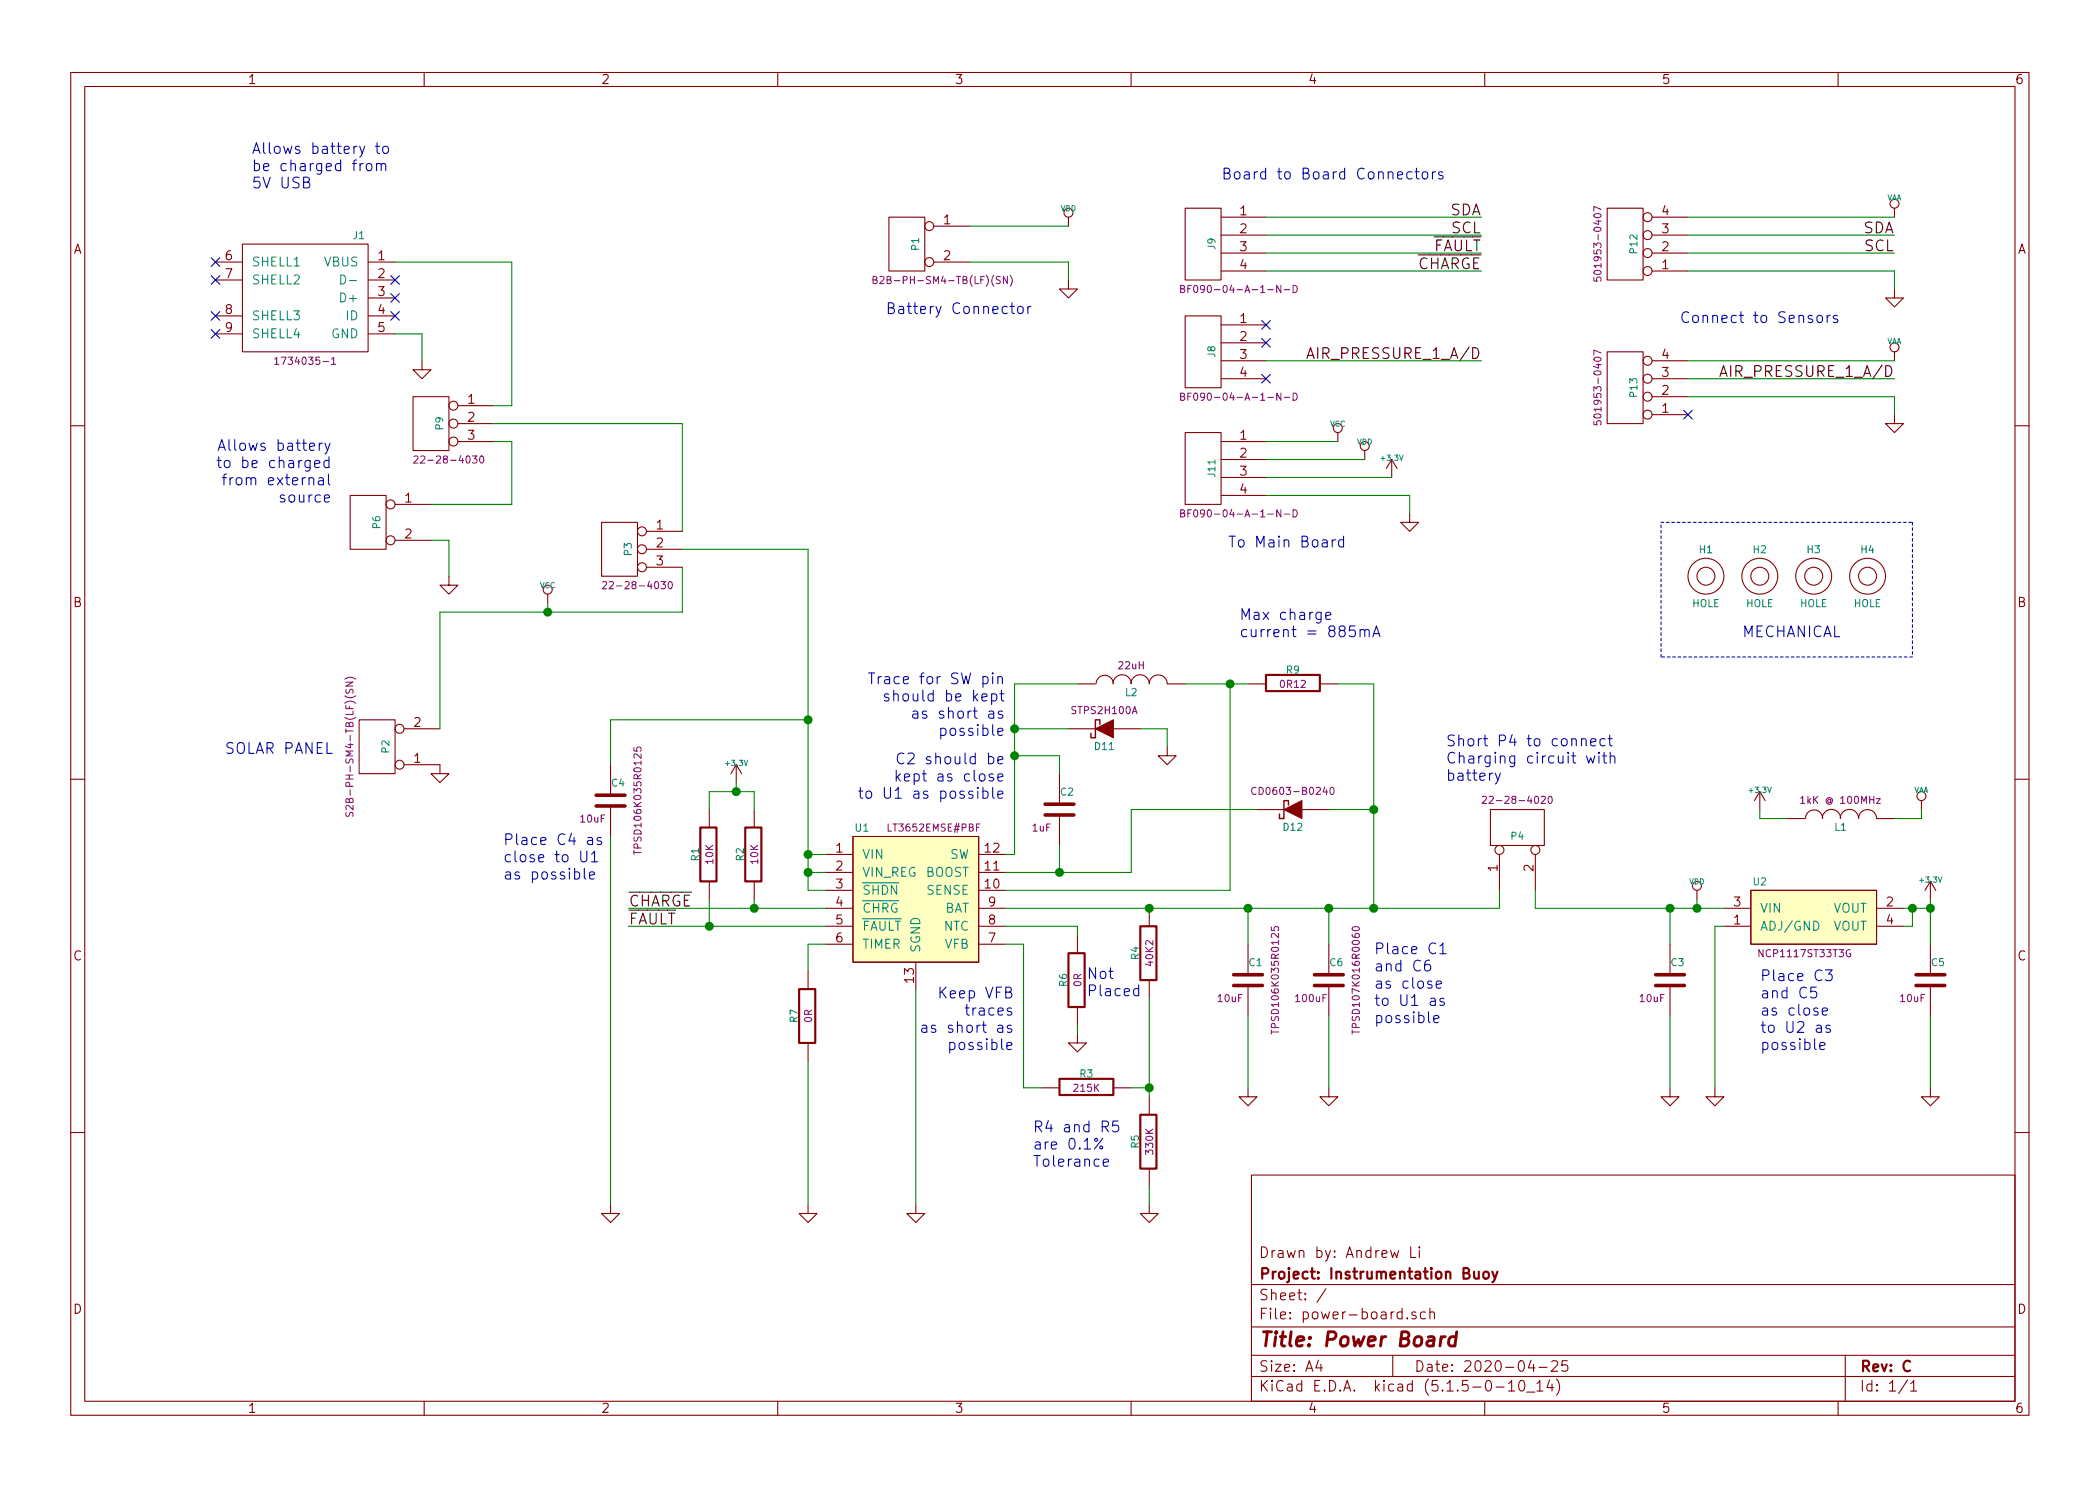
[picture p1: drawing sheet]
EESchema Schematic File Version 4
EELAYER 30 0
EELAYER END
$Descr A4 11693 8268
encoding utf-8
Sheet 1 1
Title "Power Board"
Date "2020-04-25"
Rev "C"
Comp "Project: Instrumentation Buoy"
Comment1 "Drawn by: Andrew Li"
Comment2 ""
Comment3 ""
Comment4 ""
$EndDescr
$Comp
L Charge_Controllers:ECS00043 U1
U 1 1
P 5100 5000
F 0 "U1" H 4800 5400 42  0000 C CNN
F 1 "ECS00043" H 5100 5550 40  0001 C CNN
F 2 "ECFootprints:ECMSOP-12D" H 5000 5150 40  0001 C CNN
F 3 "${INTERNAL_PARTS_LIB}/Datasheets/Charge Controllers/Linear Technology - LT3652 - MPPT Charge Controller Li-Ion.pdf" H 5000 5150 40  0001 C CNN
F 4 "~" H 4900 5500 40  0001 C CNN "Component Value"
F 5 "LT3652EMSE#PBF" H 5200 5400 40  0000 C CNN "Manufacturer Part Number"
F 6 "Linear Technology" H 5100 5650 40  0001 C CNN "Manufacturer"
F 7 "~" H 5200 5800 40  0001 C CNN "Series"
F 8 "Switch Mode Charge Controller with MPPT" H 5050 5750 40  0001 C CNN "Part Description"
	1    5100 5000
	1    0    0    -1  
$EndComp
$Comp
L Resistors:ECS00045 R2
U 1 1
P 4200 4750
F 0 "R2" H 4200 4830 40  0000 C CNN
F 1 "ECS00045" H 4200 5000 40  0001 C CNN
F 2 "ECFootprints:EC0603" H 4200 4680 30  0001 C CNN
F 3 "~" H 4200 4750 30  0001 C CNN
F 4 "10K" H 4200 4750 40  0000 C CNN "Component Value"
F 5 "ERJ3GEYJ103V" H 4200 4650 40  0001 C CNN "Manufacturer Part Number"
F 6 "Panasonic" H 4200 4900 40  0001 C CNN "Manufacturer"
F 7 "ERJ Series" H 4200 4550 40  0001 C CNN "Series"
F 8 "10K, 0603, 5%, 0.1W, Thick Film" H 4200 4450 40  0001 C CNN "Part Description"
	1    4200 4750
	0    -1   -1   0   
$EndComp
$Comp
L Resistors:ECS00045 R1
U 1 1
P 3950 4750
F 0 "R1" H 3950 4830 40  0000 C CNN
F 1 "ECS00045" H 3950 5000 40  0001 C CNN
F 2 "ECFootprints:EC0603" H 3950 4680 30  0001 C CNN
F 3 "~" H 3950 4750 30  0001 C CNN
F 4 "10K" H 3950 4750 40  0000 C CNN "Component Value"
F 5 "ERJ3GEYJ103V" H 3950 4650 40  0001 C CNN "Manufacturer Part Number"
F 6 "Panasonic" H 3950 4900 40  0001 C CNN "Manufacturer"
F 7 "ERJ Series" H 3950 4550 40  0001 C CNN "Series"
F 8 "10K, 0603, 5%, 0.1W, Thick Film" H 3950 4450 40  0001 C CNN "Part Description"
	1    3950 4750
	0    -1   -1   0   
$EndComp
$Comp
L Capacitors:ECS00052 C2
U 1 1
P 5900 4500
F 0 "C2" H 5900 4600 40  0000 L CNN
F 1 "ECS00052" V 5650 4350 40  0001 L CNN
F 2 "ECFootprints:EC0603_C" H 5938 4350 30  0001 C CNN
F 3 "${INTERNAL_PARTS_LIB}/Datasheets/Capacitors/Murata GRM Capacitors/GRM188R61H105KAAL#.pdf" H 5900 4500 60  0001 C CNN
F 4 "1uF" H 5800 4400 40  0000 C CNN "Component Value"
F 5 "GRM188R61H105KAALD" V 6050 4500 40  0001 C CNN "Manfacturer Part Number"
F 6 "Murata" V 5750 4500 40  0001 C CNN "Manufacturer"
F 7 "GRM Series" V 6150 4500 40  0001 C CNN "Series"
F 8 "1uF, 0603, 10%, 50V, X5R, Ceramic" V 6250 4450 40  0001 C CNN "Part Description"
	1    5900 4500
	1    0    0    -1  
$EndComp
$Comp
L Capacitors:ECS00053 C1
U 1 1
P 6950 5450
F 0 "C1" H 6950 5550 40  0000 L CNN
F 1 "ECS00053" V 6700 5300 40  0001 L CNN
F 2 "ECFootprints:EC2917" H 6988 5300 30  0001 C CNN
F 3 "${INTERNAL_PARTS_LIB}/Datasheets/Capacitors/AVX - TPS Series - Tantalum Capacitors.pdf" H 6950 5450 60  0001 C CNN
F 4 "10uF" H 6850 5350 40  0000 C CNN "Component Value"
F 5 "TPSD106K035R0125" V 7100 5450 40  0000 C CNN "Manfacturer Part Number"
F 6 "AVX" V 6800 5450 40  0001 C CNN "Manufacturer"
F 7 "TPS Series" V 7200 5450 40  0001 C CNN "Series"
F 8 "10uF, 2917, 10%, 35V, Tantalum" V 7300 5400 40  0001 C CNN "Part Description"
	1    6950 5450
	1    0    0    -1  
$EndComp
$Comp
L Capacitors:ECS00054 C6
U 1 1
P 7400 5450
F 0 "C6" H 7400 5550 40  0000 L CNN
F 1 "ECS00054" V 7150 5300 40  0001 L CNN
F 2 "ECFootprints:EC2917" H 7438 5300 30  0001 C CNN
F 3 "~" H 7400 5450 60  0001 C CNN
F 4 "100uF" H 7300 5350 40  0000 C CNN "Component Value"
F 5 "TPSD107K016R0060" V 7550 5450 40  0000 C CNN "Manfacturer Part Number"
F 6 "AVX" V 7250 5450 40  0001 C CNN "Manufacturer"
F 7 "TPS Series" V 7650 5450 40  0001 C CNN "Series"
F 8 "100uF, 2917, 10%, 16V, Tantalum" V 7750 5400 40  0001 C CNN "Part Description"
	1    7400 5450
	1    0    0    -1  
$EndComp
$Comp
L Connectors:ECS00066 J1
U 1 1
P 1700 1650
F 0 "J1" H 1400 2000 40  0000 C CNN
F 1 "ECS00066" H 1700 2050 40  0001 C CNN
F 2 "ECFootprints:ECUSBMINIB" H 1350 1950 40  0001 C CNN
F 3 "~" H 1450 2050 40  0001 C CNN
F 4 "~" H 1550 2150 40  0001 C CNN "Component Value"
F 5 "1734035-1" H 1700 1300 40  0000 C CNN "Manufacturer Part Number"
F 6 "TE Connectivity" H 1700 1200 40  0001 C CNN "Manufacturer"
F 7 "~" H 1850 2450 40  0001 C CNN "Series"
F 8 "Mini USB Type B, receptacle" H 1700 1100 40  0001 C CNN "Part Description"
	1    1700 1650
	-1   0    0    -1  
$EndComp
$Comp
L Connectors:ECS00059 J8
U 1 1
P 6700 1950
F 0 "J8" V 6650 1950 40  0000 C CNN
F 1 "ECS00059" V 6750 1950 40  0001 C CNN
F 2 "ECFootprints:ECS00059F" H 6550 1850 60  0001 C CNN
F 3 "~" V 6650 1950 60  0000 C CNN
F 4 "4x1" H 6700 1600 40  0001 C CNN "Component Value"
F 5 "BF090-04-A-1-N-D" H 6500 1700 40  0000 C CNN "Manufacturer Part Number"
F 6 "Global Connector Technology" H 6700 1700 40  0001 C CNN "Manufacturer"
F 7 "~" V 7050 2350 40  0001 C CNN "Series"
F 8 "4-way, receptacle b-b, 2mm pitch, vertical, SMD, BF040 Series" H 6750 1500 40  0001 C CNN "Part Description"
	1    6700 1950
	-1   0    0    -1  
$EndComp
$Comp
L Connectors:ECS00059 J9
U 1 1
P 6700 1350
F 0 "J9" V 6650 1350 40  0000 C CNN
F 1 "ECS00059" V 6750 1350 40  0001 C CNN
F 2 "ECFootprints:ECS00059F" H 6550 1250 60  0001 C CNN
F 3 "~" V 6650 1350 60  0000 C CNN
F 4 "4x1" H 6700 1000 40  0001 C CNN "Component Value"
F 5 "BF090-04-A-1-N-D" H 6500 1100 40  0000 C CNN "Manufacturer Part Number"
F 6 "Global Connector Technology" H 6700 1100 40  0001 C CNN "Manufacturer"
F 7 "~" V 7050 1750 40  0001 C CNN "Series"
F 8 "4-way, receptacle b-b, 2mm pitch, vertical, SMD, BF040 Series" H 6750 900 40  0001 C CNN "Part Description"
	1    6700 1350
	-1   0    0    -1  
$EndComp
$Comp
L Connectors:ECS00059 J11
U 1 1
P 6700 2600
F 0 "J11" V 6650 2600 40  0000 C CNN
F 1 "ECS00059" V 6750 2600 40  0001 C CNN
F 2 "ECFootprints:ECS00059F" H 6550 2500 60  0001 C CNN
F 3 "~" V 6650 2600 60  0000 C CNN
F 4 "4x1" H 6700 2250 40  0001 C CNN "Component Value"
F 5 "BF090-04-A-1-N-D" H 6500 2350 40  0000 C CNN "Manufacturer Part Number"
F 6 "Global Connector Technology" H 6700 2350 40  0001 C CNN "Manufacturer"
F 7 "~" V 7050 3000 40  0001 C CNN "Series"
F 8 "4-way, receptacle b-b, 2mm pitch, vertical, SMD, BF040 Series" H 6750 2150 40  0001 C CNN "Part Description"
	1    6700 2600
	-1   0    0    -1  
$EndComp
$Comp
L Connectors:ECS00067 P1
U 1 1
P 5050 1350
F 0 "P1" V 5000 1350 40  0000 C CNN
F 1 "ECS00067" H 5050 1100 40  0001 C CNN
F 2 "ECFootprints:ECS00067F" H 4900 1250 40  0001 C CNN
F 3 "${INTERNAL_PARTS_LIB}/Datasheets/Connectors/JST - PH Series.pdf" V 5000 1350 40  0001 C CNN
F 4 "2x1" H 5050 1000 40  0001 C CNN "Component Value"
F 5 "B2B-PH-SM4-TB(LF)(SN)" H 4850 1150 40  0000 C CNN "Manufacturer Part Number"
F 6 "JST" H 5050 1550 40  0001 C CNN "Manufacturer"
F 7 "PH Series" H 5050 900 40  0001 C CNN "Series"
F 8 "2-way, header, 2mm pitch, vertical, SMD, PH Series" H 5050 800 40  0001 C CNN "Part Description"
	1    5050 1350
	-1   0    0    -1  
$EndComp
$Comp
L Inductors:ECS00074 L1
U 1 1
P 10250 4550
F 0 "L1" V 10200 4550 40  0000 C CNN
F 1 "ECS00074" V 10100 4550 40  0001 C CNN
F 2 "ECFootprints:EC0603_L" H 10250 4550 40  0001 C CNN
F 3 "${INTERNAL_PARTS_LIB}/Datasheets/Inductors/Murata - BLM18T Series - Ferrite Bead.pdf" H 10250 4550 40  0001 C CNN
F 4 "1kK @ 100MHz" V 10350 4550 40  0000 C CNN "Component Value"
F 5 "BLM18TG102TN1D" V 10450 4550 40  0001 C CNN "Manufacturer Part Number"
F 6 "Murata" V 10550 4550 40  0001 C CNN "Manufacturer"
F 7 "BLM18T Series" V 10650 4550 40  0001 C CNN "Series"
F 8 "1K @ 100MHz, 0603, 0.1A, 0R6" V 10750 4550 40  0001 C CNN "Part Description"
	1    10250 4550
	0    -1   -1   0   
$EndComp
$Comp
L Connectors:ECS00004 P4
U 1 1
P 8450 4600
F 0 "P4" V 8400 4600 40  0000 C CNN
F 1 "ECS00004" H 8450 4350 40  0001 C CNN
F 2 "ECFootprints:ECS00004F" H 8300 4500 40  0001 C CNN
F 3 "~" V 8400 4600 40  0000 C CNN
F 4 "2x1" H 8450 4250 40  0001 C CNN "Component Value"
F 5 "22-28-4020" V 8600 4600 40  0000 C CNN "Manufacturer Part Number"
F 6 "Molex" H 8450 4850 40  0001 C CNN "Manufacturer"
F 7 "KK Series" H 8450 4150 40  0001 C CNN "Series"
F 8 "2-way, header, 2.54mm pitch, vertical, through hole, KK Series" H 8450 4050 40  0001 C CNN "Part Description"
	1    8450 4600
	0    -1   -1   0   
$EndComp
$Comp
L Resistors:ECS00058 R7
U 1 1
P 4500 5650
F 0 "R7" H 4500 5730 40  0000 C CNN
F 1 "ECS00058" H 4500 5900 40  0001 C CNN
F 2 "ECFootprints:EC0603" H 4500 5580 30  0001 C CNN
F 3 "${INTERNAL_PARTS_LIB}/Datasheets/Resistors/Panasonic - ERJ Series - Thick Film.pdf" H 4500 5650 30  0001 C CNN
F 4 "0R" H 4500 5650 40  0000 C CNN "Component Value"
F 5 "ERJ3GEY0R00V" H 4500 5550 40  0001 C CNN "Manufacturer Part Number"
F 6 "Panasonic" H 4500 5800 40  0001 C CNN "Manufacturer"
F 7 "ERJ Series" H 4500 5450 40  0001 C CNN "Series"
F 8 "0R, 0603, 0.1W, Jumper" H 4500 5350 40  0001 C CNN "Part Description"
	1    4500 5650
	0    -1   -1   0   
$EndComp
$Comp
L Resistors:ECS00055 R9
U 1 1
P 7200 3800
F 0 "R9" H 7200 3880 40  0000 C CNN
F 1 "ECS00055" H 7200 4050 40  0001 C CNN
F 2 "ECFootprints:EC1206" H 7200 3730 30  0001 C CNN
F 3 "~" H 7200 3800 30  0001 C CNN
F 4 "0R12" H 7200 3800 40  0000 C CNN "Component Value"
F 5 "CRL1206-FW-R120ELF" H 7200 3700 40  0001 C CNN "Manufacturer Part Number"
F 6 "Bourns" H 7200 3950 40  0001 C CNN "Manufacturer"
F 7 "CRL Series" H 7200 3600 40  0001 C CNN "Series"
F 8 "0R12, 1206, 1%, 0.25W, Thick Film" H 7200 3500 40  0001 C CNN "Part Description"
	1    7200 3800
	1    0    0    -1  
$EndComp
$Comp
L Resistors:ECS00048 R4
U 1 1
P 6400 5300
F 0 "R4" H 6400 5380 40  0000 C CNN
F 1 "ECS00048" H 6400 5550 40  0001 C CNN
F 2 "ECFootprints:EC0603" H 6400 5230 30  0001 C CNN
F 3 "~" H 6400 5300 30  0001 C CNN
F 4 "40K2" H 6400 5300 40  0000 C CNN "Component Value"
F 5 "ERA3ARB4022V" H 6400 5200 40  0001 C CNN "Manufacturer Part Number"
F 6 "Panasonic" H 6400 5450 40  0001 C CNN "Manufacturer"
F 7 "ERA Series" H 6400 5100 40  0001 C CNN "Series"
F 8 "40K2, 0603, 0.1%, 0.1W, Thin Film" H 6400 5000 40  0001 C CNN "Part Description"
	1    6400 5300
	0    -1   -1   0   
$EndComp
$Comp
L Resistors:ECS00046 R3
U 1 1
P 6050 6050
F 0 "R3" H 6050 6130 40  0000 C CNN
F 1 "ECS00046" H 6050 6300 40  0001 C CNN
F 2 "ECFootprints:EC0603" H 6050 5980 30  0001 C CNN
F 3 "~" H 6050 6050 30  0001 C CNN
F 4 "215K" H 6050 6050 40  0000 C CNN "Component Value"
F 5 "ERJ3EKF2153V" H 6050 5950 40  0001 C CNN "Manufacturer Part Number"
F 6 "Panasonic" H 6050 6200 40  0001 C CNN "Manufacturer"
F 7 "ERJ Series" H 6050 5850 40  0001 C CNN "Series"
F 8 "215K, 0603, 1%, 0.1W, Thick Film" H 6050 5750 40  0001 C CNN "Part Description"
	1    6050 6050
	1    0    0    -1  
$EndComp
$Comp
L Resistors:ECS00047 R5
U 1 1
P 6400 6350
F 0 "R5" H 6400 6430 40  0000 C CNN
F 1 "ECS00047" H 6400 6600 40  0001 C CNN
F 2 "ECFootprints:EC0603" H 6400 6280 30  0001 C CNN
F 3 "~" H 6400 6350 30  0001 C CNN
F 4 "330K" H 6400 6350 40  0000 C CNN "Component Value"
F 5 "ERJ3EKF3303V" H 6400 6250 40  0001 C CNN "Manufacturer Part Number"
F 6 "Panasonic" H 6400 6500 40  0001 C CNN "Manufacturer"
F 7 "ERJ Series" H 6400 6150 40  0001 C CNN "Series"
F 8 "330K,  0603, 1%, 0.1W, Thick Film" H 6400 6050 40  0001 C CNN "Part Description"
	1    6400 6350
	0    -1   -1   0   
$EndComp
$Comp
L Voltage_Regulators:ECS00036 U2
U 1 1
P 10150 5200
F 0 "U2" H 9800 5500 40  0000 C CNN
F 1 "ECS00036" H 10200 5500 40  0001 C CNN
F 2 "ECFootprints:ECSOT223" H 10150 5100 40  0001 C CNN
F 3 "~" H 10150 5100 40  0001 C CNN
F 4 "~" H 9900 5650 40  0001 C CNN "Component Value"
F 5 "NCP1117ST33T3G" H 10050 5100 40  0000 C CNN "Manufacturer Part Number"
F 6 "On Semiconductor" H 10050 5000 40  0001 C CNN "Manufacturer"
F 7 "~" H 10200 5950 40  0001 C CNN "Series"
F 8 "3.3V Linear Regulator" H 10050 4900 40  0001 C CNN "Part Description"
	1    10150 5200
	1    0    0    -1  
$EndComp
$Comp
L Inductors:ECS00071 L2
U 1 1
P 6300 3800
F 0 "L2" V 6250 3800 40  0000 C CNN
F 1 "ECS00071" V 6150 3800 40  0001 C CNN
F 2 "ECFootprints:ECS00071F" H 6300 3800 40  0001 C CNN
F 3 "~" H 6300 3800 40  0001 C CNN
F 4 "22uH" V 6400 3800 40  0000 C CNN "Component Value"
F 5 "46223C" V 6500 3800 40  0001 C CNN "Manufacturer Part Number"
F 6 "Murata" V 6600 3800 40  0001 C CNN "Manufacturer"
F 7 "4600 Series" V 6700 3800 40  0001 C CNN "Series"
F 8 "22uH, 1.8A, 0R12" V 6800 3800 40  0001 C CNN "Part Description"
	1    6300 3800
	0    -1   -1   0   
$EndComp
$Comp
L Connectors:ECS00007 P2
U 1 1
P 2100 4150
F 0 "P2" V 2050 4150 40  0000 C CNN
F 1 "ECS00007" H 2100 3900 40  0001 C CNN
F 2 "ECFootprints:ECS00007F" H 1950 4050 40  0001 C CNN
F 3 "${INTERNAL_PARTS_LIB}/Datasheets/Connectors/JST - PH Series.pdf" V 2050 4150 40  0001 C CNN
F 4 "2x1" H 2100 3800 40  0001 C CNN "Component Value"
F 5 "S2B-PH-SM4-TB(LF)(SN)" V 2250 4150 40  0000 C CNN "Manufacturer Part Number"
F 6 "JST" H 2100 4350 40  0001 C CNN "Manufacturer"
F 7 "PH Series" H 2100 3700 40  0001 C CNN "Series"
F 8 "2-way, header, 2mm pitch, right angle, SMD, PH Series" H 2100 3600 40  0001 C CNN "Part Description"
	1    2100 4150
	-1   0    0    1   
$EndComp
$Comp
L Diodes:ECS00037 D12
U 1 1
P 7200 4500
F 0 "D12" H 7200 4600 40  0000 C CNN
F 1 "ECS00037" H 7200 4700 40  0001 C CNN
F 2 "ECFootprints:EC0603_DIODE" H 7200 4500 40  0001 C CNN
F 3 "~" H 7200 4500 40  0001 C CNN
F 4 "~" H 7300 4700 40  0001 C CNN "Component Value"
F 5 "CD0603-B0240" H 7200 4400 40  0000 C CNN "Manufacturer Part Number"
F 6 "Bourns" H 7200 4300 40  0001 C CNN "Manufacturer"
F 7 "~" H 7600 5000 40  0001 C CNN "Series"
F 8 "Schottky, Single, 0.1A, SMD" H 7200 4200 40  0001 C CNN "Part Description"
	1    7200 4500
	-1   0    0    1   
$EndComp
$Comp
L power:GND #PWR04
U 1 1
P 6500 4150
F 0 "#PWR04" H 6500 4150 30  0001 C CNN
F 1 "GND" H 6500 4080 30  0001 C CNN
F 2 "~" H 6500 4150 60  0000 C CNN
F 3 "~" H 6500 4150 60  0000 C CNN
	1    6500 4150
	1    0    0    -1  
$EndComp
Wire Wire Line
	5600 5050 6400 5050
Wire Wire Line
	6400 5050 6950 5050
Wire Wire Line
	6950 5050 7400 5050
Wire Wire Line
	7400 5050 7650 5050
Wire Wire Line
	5650 4750 5600 4750
Wire Wire Line
	5650 3800 5650 4050
Wire Wire Line
	5650 4050 5650 4200
Wire Wire Line
	5650 4200 5650 4750
Wire Wire Line
	5650 3800 6000 3800
Wire Wire Line
	5950 4050 5650 4050
Connection ~ 5650 4050
Wire Wire Line
	6350 4050 6500 4050
Wire Wire Line
	6500 4050 6500 4150
Wire Wire Line
	6600 3800 6850 3800
Wire Wire Line
	6850 3800 6950 3800
Wire Wire Line
	6850 3800 6850 4950
Wire Wire Line
	6850 4950 5600 4950
Connection ~ 6850 3800
Wire Wire Line
	5900 4300 5900 4200
Wire Wire Line
	5900 4200 5650 4200
Connection ~ 5650 4200
Wire Wire Line
	5900 4700 5900 4850
Wire Wire Line
	5600 4850 5900 4850
Wire Wire Line
	5900 4850 6300 4850
Wire Wire Line
	6300 4850 6300 4500
Wire Wire Line
	6300 4500 7000 4500
Connection ~ 5900 4850
Wire Wire Line
	7450 3800 7650 3800
Wire Wire Line
	7650 3800 7650 4500
Wire Wire Line
	7650 4500 7650 5050
Wire Wire Line
	7400 4500 7650 4500
Connection ~ 7650 4500
Connection ~ 6400 5050
Wire Wire Line
	5800 6050 5700 6050
Wire Wire Line
	5700 6050 5700 5250
Wire Wire Line
	5700 5250 5600 5250
Wire Wire Line
	3500 5050 4200 5050
Wire Wire Line
	4200 5050 4600 5050
Wire Wire Line
	3500 5150 3950 5150
Wire Wire Line
	3950 5150 4600 5150
Wire Wire Line
	3950 5000 3950 5150
Connection ~ 3950 5150
Wire Wire Line
	4200 5000 4200 5050
Connection ~ 4200 5050
Wire Wire Line
	3950 4500 3950 4400
Wire Wire Line
	3950 4400 4100 4400
Wire Wire Line
	4100 4400 4200 4400
Wire Wire Line
	4200 4400 4200 4500
Wire Wire Line
	9300 5050 9450 5050
Wire Wire Line
	9450 5050 9600 5050
Wire Wire Line
	9300 5250 9300 5050
Wire Wire Line
	6950 5250 6950 5050
Connection ~ 6950 5050
Wire Wire Line
	7400 5250 7400 5050
Connection ~ 7400 5050
$Comp
L power:GND #PWR09
U 1 1
P 6400 6700
F 0 "#PWR09" H 6400 6700 30  0001 C CNN
F 1 "GND" H 6400 6630 30  0001 C CNN
F 2 "~" H 6400 6700 60  0000 C CNN
F 3 "~" H 6400 6700 60  0000 C CNN
	1    6400 6700
	1    0    0    -1  
$EndComp
$Comp
L power:GND #PWR010
U 1 1
P 4500 6700
F 0 "#PWR010" H 4500 6700 30  0001 C CNN
F 1 "GND" H 4500 6630 30  0001 C CNN
F 2 "~" H 4500 6700 60  0000 C CNN
F 3 "~" H 4500 6700 60  0000 C CNN
	1    4500 6700
	1    0    0    -1  
$EndComp
Wire Wire Line
	4500 6700 4500 5900
Wire Wire Line
	4500 5400 4500 5250
Wire Wire Line
	4500 5250 4600 5250
Wire Wire Line
	9550 5150 9600 5150
Wire Wire Line
	10750 5000 10750 5050
Wire Wire Line
	10750 5050 10750 5250
$Comp
L power:+3.3V #PWR012
U 1 1
P 10750 5000
F 0 "#PWR012" H 10750 4960 30  0001 C CNN
F 1 "+3.3V" H 10750 5110 30  0000 C CNN
F 2 "~" H 10750 5000 60  0000 C CNN
F 3 "~" H 10750 5000 60  0000 C CNN
	1    10750 5000
	1    0    0    -1  
$EndComp
Connection ~ 10750 5050
Text Label 3500 5050 0    60   ~ 0
~CHARGE
Text Label 3500 5150 0    60   ~ 0
~FAULT
$Comp
L Connectors:ECS00013 P9
U 1 1
P 2400 2350
F 0 "P9" V 2350 2350 40  0000 C CNN
F 1 "ECS00013" H 2400 2150 40  0001 C CNN
F 2 "ECFootprints:ECS00013F" H 2250 2250 40  0001 C CNN
F 3 "${INTERNAL_PARTS_LIB}/Datasheets/Connectors/Molex - KK Series - Through Hole Headers.pdf" V 2350 2350 40  0001 C CNN
F 4 "3x1" H 2400 2050 40  0001 C CNN "Component Value"
F 5 "22-28-4030" H 2300 2150 40  0000 C CNN "Manufacturer Part Number"
F 6 "Molex" H 2400 1950 40  0001 C CNN "Manufacturer"
F 7 "KK Series" H 2400 1850 40  0001 C CNN "Series"
F 8 "3-way, header, 2.54mm pitch, vertical, through hole, KK Series" H 2450 1750 40  0001 C CNN "Part Description"
	1    2400 2350
	-1   0    0    -1  
$EndComp
$Comp
L Connectors:ECS00067 P6
U 1 1
P 2050 2900
F 0 "P6" V 2000 2900 40  0000 C CNN
F 1 "ECS00067" H 2050 2650 40  0001 C CNN
F 2 "ECFootprints:ECS00067F" H 1900 2800 40  0001 C CNN
F 3 "${INTERNAL_PARTS_LIB}/Datasheets/Connectors/JST - PH Series.pdf" V 2000 2900 40  0001 C CNN
F 4 "2x1" H 2050 2550 40  0001 C CNN "Component Value"
F 5 "B2B-PH-SM4-TB(LF)(SN)" H 1800 3100 40  0001 C CNN "Manufacturer Part Number"
F 6 "JST" H 2050 3100 40  0001 C CNN "Manufacturer"
F 7 "PH Series" H 2050 2450 40  0001 C CNN "Series"
F 8 "2-way, header, 2mm pitch, vertical, SMD, PH Series" H 2050 2350 40  0001 C CNN "Part Description"
	1    2050 2900
	-1   0    0    -1  
$EndComp
$Comp
L Capacitors:ECS00053 C4
U 1 1
P 3400 4450
F 0 "C4" H 3400 4550 40  0000 L CNN
F 1 "ECS00053" V 3150 4300 40  0001 L CNN
F 2 "ECFootprints:EC2917" H 3438 4300 30  0001 C CNN
F 3 "~" H 3400 4450 60  0001 C CNN
F 4 "10uF" H 3300 4350 40  0000 C CNN "Component Value"
F 5 "TPSD106K035R0125" V 3550 4450 40  0000 C CNN "Manfacturer Part Number"
F 6 "AVX" V 3250 4450 40  0001 C CNN "Manufacturer"
F 7 "TPS Series" V 3650 4450 40  0001 C CNN "Series"
F 8 "10uF, 2917, 10%, 35V, Tantalum" V 3750 4400 40  0001 C CNN "Part Description"
	1    3400 4450
	1    0    0    -1  
$EndComp
$Comp
L power:GND #PWR013
U 1 1
P 3400 6700
F 0 "#PWR013" H 3400 6700 30  0001 C CNN
F 1 "GND" H 3400 6630 30  0001 C CNN
F 2 "~" H 3400 6700 60  0000 C CNN
F 3 "~" H 3400 6700 60  0000 C CNN
	1    3400 6700
	1    0    0    -1  
$EndComp
Wire Wire Line
	3400 6700 3400 4650
Wire Wire Line
	4500 4000 4500 4750
Wire Wire Line
	4500 4750 4500 4850
Wire Wire Line
	4500 4850 4500 4950
Wire Wire Line
	4500 4950 4600 4950
Wire Wire Line
	4600 4850 4500 4850
Connection ~ 4500 4850
Wire Wire Line
	4600 4750 4500 4750
Connection ~ 4500 4750
Wire Wire Line
	3400 4250 3400 4000
Wire Wire Line
	3400 4000 4500 4000
Connection ~ 4500 4000
$Comp
L power:GND #PWR014
U 1 1
P 2500 3200
F 0 "#PWR014" H 2500 3200 30  0001 C CNN
F 1 "GND" H 2500 3130 30  0001 C CNN
F 2 "~" H 2500 3200 60  0000 C CNN
F 3 "~" H 2500 3200 60  0000 C CNN
	1    2500 3200
	1    0    0    -1  
$EndComp
Wire Wire Line
	2500 3200 2500 3000
Wire Wire Line
	2500 3000 2400 3000
Wire Wire Line
	2400 2800 2850 2800
Wire Wire Line
	2850 2800 2850 2450
Wire Wire Line
	2850 2450 2750 2450
Wire Wire Line
	2200 1450 2850 1450
Wire Wire Line
	2850 1450 2850 2250
Wire Wire Line
	2850 2250 2750 2250
$Comp
L power:GND #PWR015
U 1 1
P 2350 2000
F 0 "#PWR015" H 2350 2000 30  0001 C CNN
F 1 "GND" H 2350 1930 30  0001 C CNN
F 2 "~" H 2350 2000 60  0000 C CNN
F 3 "~" H 2350 2000 60  0000 C CNN
	1    2350 2000
	1    0    0    -1  
$EndComp
Wire Wire Line
	2350 2000 2350 1850
Wire Wire Line
	2350 1850 2200 1850
NoConn ~ 2200 1550
NoConn ~ 2200 1650
NoConn ~ 2200 1750
NoConn ~ 1200 1850
NoConn ~ 1200 1750
NoConn ~ 1200 1550
NoConn ~ 1200 1450
Wire Wire Line
	10550 4550 10700 4550
Wire Wire Line
	10700 4550 10700 4500
Wire Wire Line
	9800 4550 9950 4550
Wire Wire Line
	9800 4550 9800 4500
$Comp
L power:+3.3V #PWR016
U 1 1
P 9800 4500
F 0 "#PWR016" H 9800 4460 30  0001 C CNN
F 1 "+3.3V" H 9800 4610 30  0000 C CNN
F 2 "~" H 9800 4500 60  0000 C CNN
F 3 "~" H 9800 4500 60  0000 C CNN
	1    9800 4500
	1    0    0    -1  
$EndComp
$Comp
L power:VAA #PWR017
U 1 1
P 10700 4500
F 0 "#PWR017" H 10700 4560 30  0001 C CNN
F 1 "VAA" H 10700 4610 30  0000 C CNN
F 2 "~" H 10700 4500 60  0000 C CNN
F 3 "~" H 10700 4500 60  0000 C CNN
	1    10700 4500
	1    0    0    -1  
$EndComp
$Comp
L power:GND #PWR018
U 1 1
P 5100 6700
F 0 "#PWR018" H 5100 6700 30  0001 C CNN
F 1 "GND" H 5100 6630 30  0001 C CNN
F 2 "~" H 5100 6700 60  0000 C CNN
F 3 "~" H 5100 6700 60  0000 C CNN
	1    5100 6700
	1    0    0    -1  
$EndComp
Wire Wire Line
	5100 6700 5100 5500
Wire Wire Line
	7050 2450 7450 2450
Wire Wire Line
	7050 2550 7600 2550
Wire Wire Line
	7050 2650 7750 2650
Wire Wire Line
	7050 2750 7850 2750
Wire Wire Line
	7050 1200 8250 1200
Wire Wire Line
	7050 1300 8250 1300
Wire Wire Line
	7050 1400 8250 1400
Wire Wire Line
	7050 1500 8250 1500
Wire Wire Line
	7050 2000 8250 2000
NoConn ~ 7050 1800
NoConn ~ 7050 1900
Text Label 8250 1200 2    60   ~ 0
SDA
Text Label 8250 1300 2    60   ~ 0
SCL
Text Label 8250 1400 2    60   ~ 0
~FAULT
Text Label 8250 1500 2    60   ~ 0
~CHARGE
Text Label 8250 2000 2    60   ~ 0
AIR_PRESSURE_1_A/D
$Comp
L power:VDD #PWR019
U 1 1
P 7600 2550
F 0 "#PWR019" H 7600 2500 20  0001 C CNN
F 1 "VDD" H 7600 2650 30  0000 C CNN
F 2 "~" H 7600 2550 60  0000 C CNN
F 3 "~" H 7600 2550 60  0000 C CNN
	1    7600 2550
	1    0    0    -1  
$EndComp
$Comp
L power:+3.3V #PWR020
U 1 1
P 7750 2650
F 0 "#PWR020" H 7750 2610 30  0001 C CNN
F 1 "+3.3V" H 7750 2760 30  0000 C CNN
F 2 "~" H 7750 2650 60  0000 C CNN
F 3 "~" H 7750 2650 60  0000 C CNN
	1    7750 2650
	1    0    0    -1  
$EndComp
$Comp
L power:GND #PWR021
U 1 1
P 7850 2850
F 0 "#PWR021" H 7850 2850 30  0001 C CNN
F 1 "GND" H 7850 2780 30  0001 C CNN
F 2 "~" H 7850 2850 60  0000 C CNN
F 3 "~" H 7850 2850 60  0000 C CNN
	1    7850 2850
	1    0    0    -1  
$EndComp
Wire Wire Line
	7850 2750 7850 2850
$Comp
L power:VCC #PWR022
U 1 1
P 7450 2450
F 0 "#PWR022" H 7450 2550 30  0001 C CNN
F 1 "VCC" H 7450 2550 30  0000 C CNN
F 2 "~" H 7450 2450 60  0000 C CNN
F 3 "~" H 7450 2450 60  0000 C CNN
	1    7450 2450
	1    0    0    -1  
$EndComp
$Comp
L power:VCC #PWR023
U 1 1
P 3050 3350
F 0 "#PWR023" H 3050 3450 30  0001 C CNN
F 1 "VCC" H 3050 3450 30  0000 C CNN
F 2 "~" H 3050 3350 60  0000 C CNN
F 3 "~" H 3050 3350 60  0000 C CNN
	1    3050 3350
	1    0    0    -1  
$EndComp
Wire Wire Line
	3050 3400 3050 3350
Wire Wire Line
	5400 1250 5950 1250
Wire Wire Line
	5400 1450 5950 1450
Wire Wire Line
	5950 1450 5950 1550
$Comp
L power:GND #PWR024
U 1 1
P 5950 1550
F 0 "#PWR024" H 5950 1550 30  0001 C CNN
F 1 "GND" H 5950 1480 30  0001 C CNN
F 2 "~" H 5950 1550 60  0000 C CNN
F 3 "~" H 5950 1550 60  0000 C CNN
	1    5950 1550
	1    0    0    -1  
$EndComp
$Comp
L power:VDD #PWR025
U 1 1
P 5950 1250
F 0 "#PWR025" H 5950 1200 20  0001 C CNN
F 1 "VDD" H 5950 1350 30  0000 C CNN
F 2 "~" H 5950 1250 60  0000 C CNN
F 3 "~" H 5950 1250 60  0000 C CNN
	1    5950 1250
	1    0    0    -1  
$EndComp
Wire Wire Line
	9400 1300 10550 1300
Wire Wire Line
	9400 1400 10550 1400
Text Label 10550 1300 2    60   ~ 0
SDA
Text Label 10550 1400 2    60   ~ 0
SCL
Text Label 10550 2100 2    60   ~ 0
AIR_PRESSURE_1_A/D
Wire Wire Line
	9400 1500 10550 1500
$Comp
L power:VAA #PWR026
U 1 1
P 10550 1200
F 0 "#PWR026" H 10550 1260 30  0001 C CNN
F 1 "VAA" H 10550 1310 30  0000 C CNN
F 2 "~" H 10550 1200 60  0000 C CNN
F 3 "~" H 10550 1200 60  0000 C CNN
	1    10550 1200
	1    0    0    -1  
$EndComp
Wire Wire Line
	10550 1500 10550 1600
$Comp
L Resistors:ECS00058 R6
U 1 1
P 6000 5450
F 0 "R6" H 6000 5530 40  0000 C CNN
F 1 "ECS00058" H 6000 5700 40  0001 C CNN
F 2 "ECFootprints:EC0603" H 6000 5380 30  0001 C CNN
F 3 "~" H 6000 5450 30  0001 C CNN
F 4 "0R" H 6000 5450 40  0000 C CNN "Component Value"
F 5 "ERJ3GEY0R00V" H 6000 5350 40  0001 C CNN "Manufacturer Part Number"
F 6 "Panasonic" H 6000 5600 40  0001 C CNN "Manufacturer"
F 7 "ERJ Series" H 6000 5250 40  0001 C CNN "Series"
F 8 "0R, 0603, 0.1W, Jumper" H 6000 5150 40  0001 C CNN "Part Description"
	1    6000 5450
	0    -1   -1   0   
$EndComp
$Comp
L power:GND #PWR027
U 1 1
P 6000 5750
F 0 "#PWR027" H 6000 5750 30  0001 C CNN
F 1 "GND" H 6000 5680 30  0001 C CNN
F 2 "~" H 6000 5750 60  0000 C CNN
F 3 "~" H 6000 5750 60  0000 C CNN
	1    6000 5750
	1    0    0    -1  
$EndComp
Wire Wire Line
	5600 5150 6000 5150
Wire Wire Line
	6000 5150 6000 5200
Wire Wire Line
	6000 5700 6000 5750
Text Notes 5750 1750 2    60   ~ 0
Battery Connector
$Comp
L power:+3.3V #PWR028
U 1 1
P 4100 4350
F 0 "#PWR028" H 4100 4310 30  0001 C CNN
F 1 "+3.3V" H 4100 4460 30  0000 C CNN
F 2 "~" H 4100 4350 60  0000 C CNN
F 3 "~" H 4100 4350 60  0000 C CNN
	1    4100 4350
	1    0    0    -1  
$EndComp
Wire Wire Line
	4100 4350 4100 4400
Connection ~ 4100 4400
Text Notes 5750 6500 0    60   ~ 0
R4 and R5\nare 0.1%\nTolerance\n
Text Notes 6050 5550 0    60   ~ 0
Not\nPlaced
$Comp
L Capacitors:ECS00050 C3
U 1 1
P 9300 5450
F 0 "C3" H 9300 5550 40  0000 L CNN
F 1 "ECS00050" V 9050 5300 40  0001 L CNN
F 2 "ECFootprints:EC0805" H 9338 5300 30  0001 C CNN
F 3 "~" H 9300 5450 60  0001 C CNN
F 4 "10uF" H 9200 5350 40  0000 C CNN "Component Value"
F 5 "GRM21BR61A106KE19L" V 9450 5450 40  0001 C CNN "Manfacturer Part Number"
F 6 "Murata" V 9150 5450 40  0001 C CNN "Manufacturer"
F 7 "GRM Series" V 9550 5450 40  0001 C CNN "Series"
F 8 "10uF, 0805, 10%, 10V, X5R, Ceramic" V 9650 5350 40  0001 C CNN "Part Description"
	1    9300 5450
	1    0    0    -1  
$EndComp
$Comp
L Capacitors:ECS00050 C5
U 1 1
P 10750 5450
F 0 "C5" H 10750 5550 40  0000 L CNN
F 1 "ECS00050" V 10500 5300 40  0001 L CNN
F 2 "ECFootprints:EC0805" H 10788 5300 30  0001 C CNN
F 3 "~" H 10750 5450 60  0001 C CNN
F 4 "10uF" H 10650 5350 40  0000 C CNN "Component Value"
F 5 "GRM21BR61A106KE19L" V 10900 5450 40  0001 C CNN "Manfacturer Part Number"
F 6 "Murata" V 10600 5450 40  0001 C CNN "Manufacturer"
F 7 "GRM Series" V 11000 5450 40  0001 C CNN "Series"
F 8 "10uF, 0805, 10%, 10V, X5R, Ceramic" V 11100 5350 40  0001 C CNN "Part Description"
	1    10750 5450
	1    0    0    -1  
$EndComp
Text Notes 6900 3550 0    60   ~ 0
Max charge\ncurrent = 885mA
Text Notes 1400 1050 0    60   ~ 0
Allows battery to\nbe charged from\n5V USB
Text Notes 5600 4100 2    60   ~ 0
Trace for SW pin\nshould be kept\nas short as\npossible
Text Notes 2800 4900 0    60   ~ 0
Place C4 as\nclose to U1\nas possible
Text Notes 7650 5700 0    60   ~ 0
Place C1\nand C6\nas close\nto U1 as\npossible
Text Notes 9800 5850 0    60   ~ 0
Place C3\nand C5\nas close\nto U2 as\npossible
Text Notes 5600 4450 2    60   ~ 0
C2 should be\nkept as close\nto U1 as possible
Text Notes 5650 5850 2    60   ~ 0
Keep VFB\ntraces\nas short as\npossible
Text Notes 1850 2800 2    60   ~ 0
Allows battery\nto be charged\nfrom external\nsource
$Comp
L power:VDD #PWR029
U 1 1
P 9450 5000
F 0 "#PWR029" H 9450 4950 20  0001 C CNN
F 1 "VDD" H 9450 5100 30  0000 C CNN
F 2 "~" H 9450 5000 60  0000 C CNN
F 3 "~" H 9450 5000 60  0000 C CNN
	1    9450 5000
	1    0    0    -1  
$EndComp
Wire Wire Line
	9450 5000 9450 5050
Connection ~ 9450 5050
$Comp
L power:GND #PWR030
U 1 1
P 10550 1600
F 0 "#PWR030" H 10550 1600 30  0001 C CNN
F 1 "GND" H 10550 1530 30  0001 C CNN
F 2 "~" H 10550 1600 60  0000 C CNN
F 3 "~" H 10550 1600 60  0000 C CNN
	1    10550 1600
	1    0    0    -1  
$EndComp
Text Notes 7500 3050 2    60   ~ 0
To Main Board
$Comp
L Diodes:ECS00095 D11
U 1 1
P 6150 4050
F 0 "D11" H 6150 4150 40  0000 C CNN
F 1 "ECS00095" H 6150 4250 40  0001 C CNN
F 2 "ECFootprints:ECDO-214AC(SMA)" H 6150 4050 40  0001 C CNN
F 3 "~" H 6150 4050 40  0001 C CNN
F 4 "~" H 6250 4250 40  0001 C CNN "Component Value"
F 5 "STPS2H100A" H 6150 3950 40  0000 C CNN "Manufacturer Part Number"
F 6 "ST Microelectronics" H 6150 3850 40  0001 C CNN "Manufacturer"
F 7 "STPS2H100" H 6150 4350 40  0001 C CNN "Series"
F 8 "Schottky, Single, 2A, SMD" H 6150 3750 40  0001 C CNN "Part Description"
	1    6150 4050
	-1   0    0    1   
$EndComp
$Comp
L Misc:HOLE H1
U 1 1
P 9500 3200
F 0 "H1" H 9500 3350 40  0000 C CNN
F 1 "HOLE" H 9500 3050 40  0000 C CNN
F 2 "ECFootprints:HOLE_3.0MM" H 9500 3200 60  0001 C CNN
F 3 "~" H 9500 3200 60  0000 C CNN
	1    9500 3200
	1    0    0    -1  
$EndComp
$Comp
L Misc:HOLE H2
U 1 1
P 9800 3200
F 0 "H2" H 9800 3350 40  0000 C CNN
F 1 "HOLE" H 9800 3050 40  0000 C CNN
F 2 "ECFootprints:HOLE_3.0MM" H 9800 3200 60  0001 C CNN
F 3 "~" H 9800 3200 60  0000 C CNN
	1    9800 3200
	1    0    0    -1  
$EndComp
$Comp
L Misc:HOLE H3
U 1 1
P 10100 3200
F 0 "H3" H 10100 3350 40  0000 C CNN
F 1 "HOLE" H 10100 3050 40  0000 C CNN
F 2 "ECFootprints:HOLE_3.0MM" H 10100 3200 60  0001 C CNN
F 3 "~" H 10100 3200 60  0000 C CNN
	1    10100 3200
	1    0    0    -1  
$EndComp
$Comp
L Misc:HOLE H4
U 1 1
P 10400 3200
F 0 "H4" H 10400 3350 40  0000 C CNN
F 1 "HOLE" H 10400 3050 40  0000 C CNN
F 2 "ECFootprints:HOLE_3.0MM" H 10400 3200 60  0001 C CNN
F 3 "~" H 10400 3200 60  0000 C CNN
	1    10400 3200
	1    0    0    -1  
$EndComp
Text Notes 9700 3550 0    60   ~ 0
MECHANICAL
Wire Notes Line
	9250 2900 10650 2900
Wire Notes Line
	10650 3650 9250 3650
Wire Notes Line
	9250 3650 9250 2900
NoConn ~ 7050 2100
Wire Wire Line
	9400 2200 10550 2200
NoConn ~ 9400 2300
Wire Wire Line
	10550 2100 9400 2100
Wire Wire Line
	9400 2000 10550 2000
Wire Wire Line
	10550 2200 10550 2300
$Comp
L power:GND #PWR031
U 1 1
P 10550 2300
F 0 "#PWR031" H 10550 2300 30  0001 C CNN
F 1 "GND" H 10550 2230 30  0001 C CNN
F 2 "~" H 10550 2300 60  0000 C CNN
F 3 "~" H 10550 2300 60  0000 C CNN
	1    10550 2300
	1    0    0    -1  
$EndComp
$Comp
L power:VAA #PWR032
U 1 1
P 10550 2000
F 0 "#PWR032" H 10550 2060 30  0001 C CNN
F 1 "VAA" H 10550 2110 30  0000 C CNN
F 2 "~" H 10550 2000 60  0000 C CNN
F 3 "~" H 10550 2000 60  0000 C CNN
	1    10550 2000
	1    0    0    -1  
$EndComp
Wire Wire Line
	9400 1200 10550 1200
$Comp
L Connectors:ECS00068 P12
U 1 1
P 9050 1350
F 0 "P12" V 9000 1350 40  0000 C CNN
F 1 "ECS00068" V 9100 1350 40  0001 C CNN
F 2 "ECFootprints:ECS00068F" H 8900 1250 60  0001 C CNN
F 3 "~" V 9000 1350 60  0000 C CNN
F 4 "4x1" H 9050 1000 40  0001 C CNN "Component Value"
F 5 "501953-0407" V 9200 1350 40  0000 C CNN "Manufacturer Part Number"
F 6 "Molex" H 9050 1100 40  0001 C CNN "Manufacturer"
F 7 "~" V 9400 1750 40  0001 C CNN "Series"
F 8 "4-way, header, 1mm pitch, right angle, SMD, Pico-Clasp 501953 Series" H 9100 900 40  0001 C CNN "Part Description"
	1    9050 1350
	-1   0    0    1   
$EndComp
$Comp
L Connectors:ECS00068 P13
U 1 1
P 9050 2150
F 0 "P13" V 9000 2150 40  0000 C CNN
F 1 "ECS00068" V 9100 2150 40  0001 C CNN
F 2 "ECFootprints:ECS00068F" H 8900 2050 60  0001 C CNN
F 3 "~" V 9000 2150 60  0000 C CNN
F 4 "4x1" H 9050 1800 40  0001 C CNN "Component Value"
F 5 "501953-0407" V 9200 2150 40  0000 C CNN "Manufacturer Part Number"
F 6 "Molex" H 9050 1900 40  0001 C CNN "Manufacturer"
F 7 "~" V 9400 2550 40  0001 C CNN "Series"
F 8 "4-way, header, 1mm pitch, right angle, SMD, Pico-Clasp 501953 Series" H 9100 1700 40  0001 C CNN "Part Description"
	1    9050 2150
	-1   0    0    1   
$EndComp
Text Notes 10250 1800 2    60   ~ 0
Connect to Sensors
Text Notes 6800 1000 0    60   ~ 0
Board to Board Connectors
$Comp
L power:GND #PWR011
U 1 1
P 10750 6050
F 0 "#PWR011" H 10750 6050 30  0001 C CNN
F 1 "GND" H 10750 5980 30  0001 C CNN
F 2 "~" H 10750 6050 60  0000 C CNN
F 3 "~" H 10750 6050 60  0000 C CNN
	1    10750 6050
	1    0    0    -1  
$EndComp
$Comp
L power:GND #PWR08
U 1 1
P 6950 6050
F 0 "#PWR08" H 6950 6050 30  0001 C CNN
F 1 "GND" H 6950 5980 30  0001 C CNN
F 2 "~" H 6950 6050 60  0000 C CNN
F 3 "~" H 6950 6050 60  0000 C CNN
	1    6950 6050
	1    0    0    -1  
$EndComp
$Comp
L power:GND #PWR07
U 1 1
P 7400 6050
F 0 "#PWR07" H 7400 6050 30  0001 C CNN
F 1 "GND" H 7400 5980 30  0001 C CNN
F 2 "~" H 7400 6050 60  0000 C CNN
F 3 "~" H 7400 6050 60  0000 C CNN
	1    7400 6050
	1    0    0    -1  
$EndComp
$Comp
L power:GND #PWR06
U 1 1
P 9300 6050
F 0 "#PWR06" H 9300 6050 30  0001 C CNN
F 1 "GND" H 9300 5980 30  0001 C CNN
F 2 "~" H 9300 6050 60  0000 C CNN
F 3 "~" H 9300 6050 60  0000 C CNN
	1    9300 6050
	1    0    0    -1  
$EndComp
$Comp
L power:GND #PWR05
U 1 1
P 9550 6050
F 0 "#PWR05" H 9550 6050 30  0001 C CNN
F 1 "GND" H 9550 5980 30  0001 C CNN
F 2 "~" H 9550 6050 60  0000 C CNN
F 3 "~" H 9550 6050 60  0000 C CNN
	1    9550 6050
	1    0    0    -1  
$EndComp
Wire Wire Line
	6950 6050 6950 5650
Wire Wire Line
	7400 5650 7400 6050
Wire Wire Line
	9300 5650 9300 6050
Wire Wire Line
	9550 5150 9550 6050
Wire Wire Line
	10750 6050 10750 5650
$Comp
L power:GND #PWR0101
U 1 1
P 2450 4250
F 0 "#PWR0101" H 2450 4250 30  0001 C CNN
F 1 "GND" H 2450 4180 30  0001 C CNN
F 2 "~" H 2450 4250 60  0000 C CNN
F 3 "~" H 2450 4250 60  0000 C CNN
	1    2450 4250
	1    0    0    -1  
$EndComp
Wire Wire Line
	2450 4050 2450 3400
Wire Wire Line
	2450 3400 3050 3400
Text Notes 1250 4200 0    60   ~ 0
SOLAR PANEL
Connection ~ 3050 3400
Wire Wire Line
	3050 3400 3800 3400
Wire Wire Line
	2750 2350 3800 2350
$Comp
L Connectors:ECS00013 P3
U 1 1
P 3450 3050
F 0 "P3" V 3400 3050 40  0000 C CNN
F 1 "ECS00013" H 3450 2850 40  0001 C CNN
F 2 "ECFootprints:ECS00013F" H 3300 2950 40  0001 C CNN
F 3 "${INTERNAL_PARTS_LIB}/Datasheets/Connectors/Molex - KK Series - Through Hole Headers.pdf" V 3400 3050 40  0001 C CNN
F 4 "3x1" H 3450 2750 40  0001 C CNN "Component Value"
F 5 "22-28-4030" H 3350 2850 40  0000 C CNN "Manufacturer Part Number"
F 6 "Molex" H 3450 2650 40  0001 C CNN "Manufacturer"
F 7 "KK Series" H 3450 2550 40  0001 C CNN "Series"
F 8 "3-way, header, 2.54mm pitch, vertical, through hole, KK Series" H 3500 2450 40  0001 C CNN "Part Description"
	1    3450 3050
	-1   0    0    -1  
$EndComp
Wire Wire Line
	3800 3150 3800 3400
Wire Wire Line
	3800 2950 3800 2350
Wire Wire Line
	3800 3050 4500 3050
Wire Wire Line
	4500 3050 4500 4000
Wire Notes Line
	10650 2900 10650 3650
Wire Wire Line
	6400 6100 6400 6050
Wire Wire Line
	6300 6050 6400 6050
Connection ~ 6400 6050
Wire Wire Line
	6400 6050 6400 5550
Wire Wire Line
	6400 6600 6400 6700
Wire Wire Line
	8350 4950 8350 5050
Wire Wire Line
	8350 5050 7650 5050
Connection ~ 7650 5050
Wire Wire Line
	8550 4950 8550 5050
Wire Wire Line
	8550 5050 9300 5050
Connection ~ 9300 5050
Text Notes 8050 4350 0    60   ~ 0
Short P4 to connect\nCharging circuit with\nbattery
Wire Wire Line
	10600 5050 10650 5050
Wire Wire Line
	10600 5150 10650 5150
Wire Wire Line
	10650 5150 10650 5050
Connection ~ 10650 5050
Wire Wire Line
	10650 5050 10750 5050
$EndSCHEMATC
